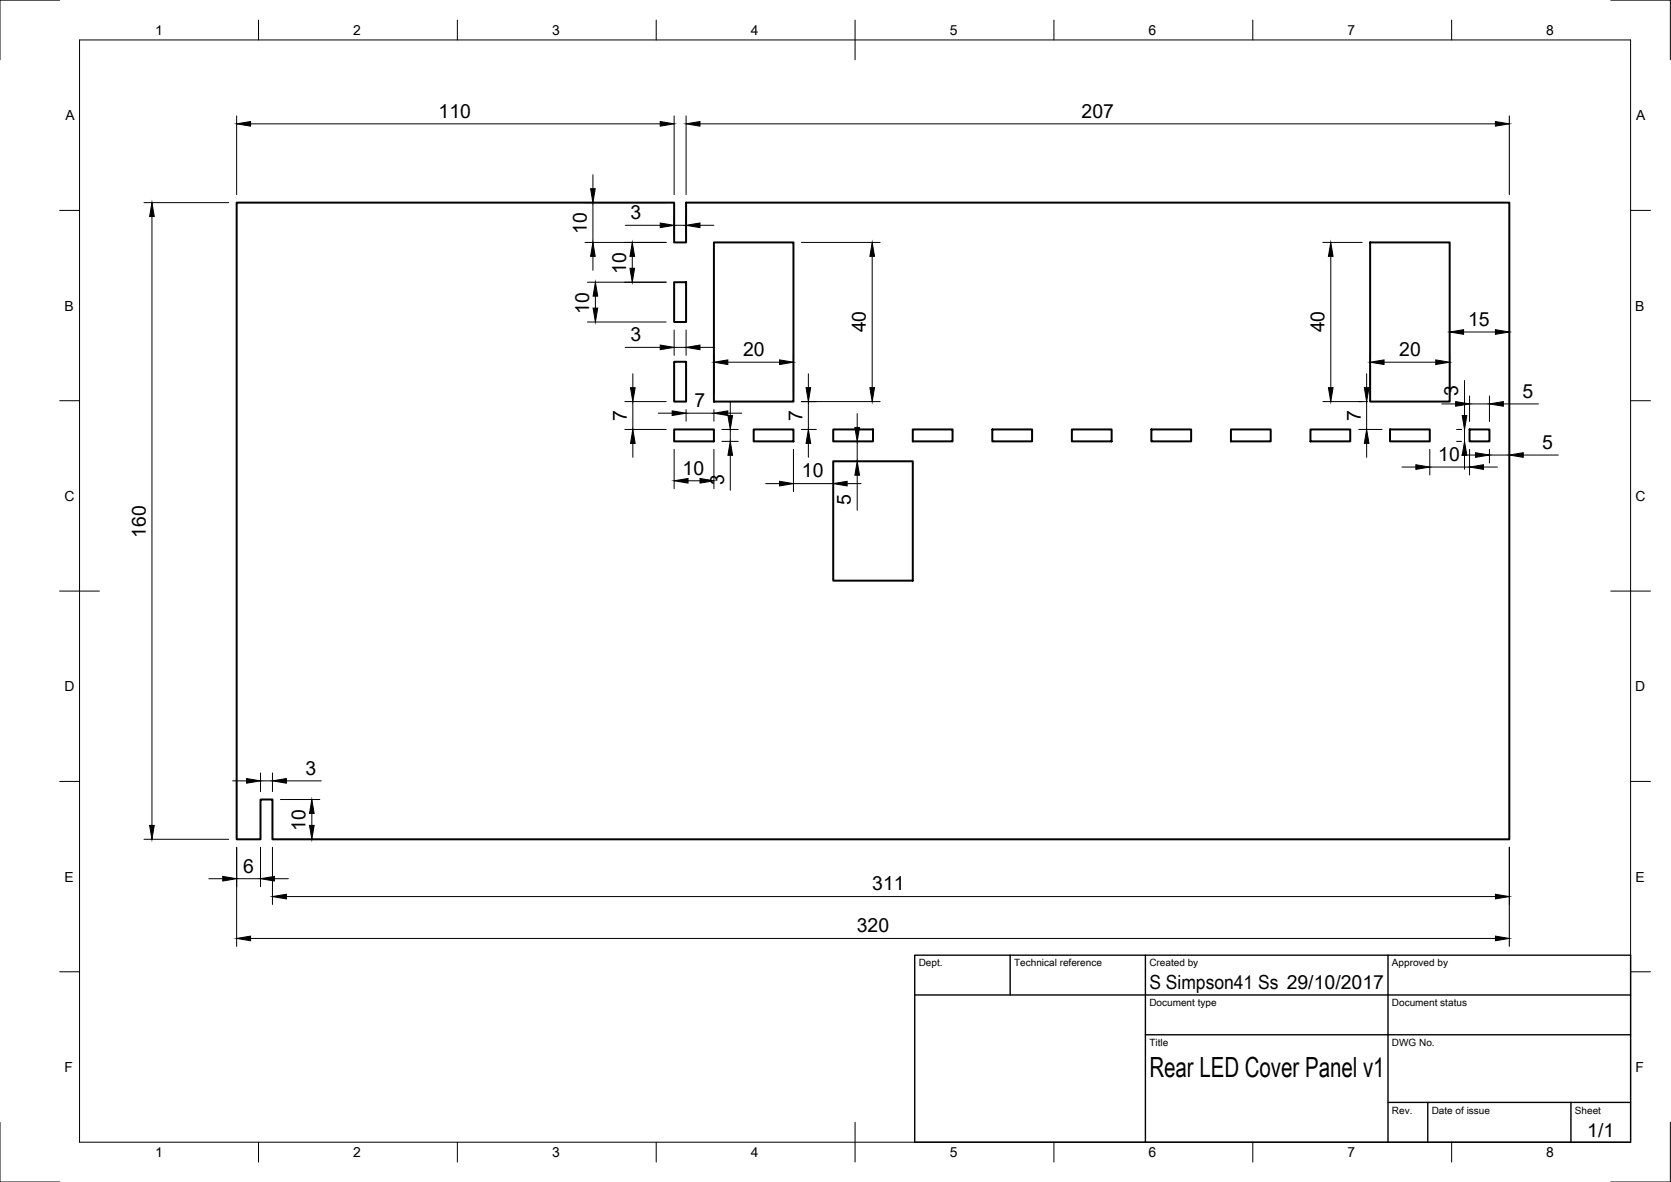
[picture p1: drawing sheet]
<svg xmlns="http://www.w3.org/2000/svg" width="420mm" height="297mm" viewBox="0 0 420 297" stroke-linecap="round" stroke-linejoin="round" font-family="sans-serif">
<!-- layer: Visible -->
<g fill="none" stroke="#000" stroke-width=".5">
<path d="M59.5 50.9h110v10h3v-10h207v160h-311v-10h-3v10h-6zM169.5 70.9h3v10h-3zM179.5 60.9h20v40h-20zM344.5 60.9h20v40h-20zM169.5 90.9h3v10h-3zM169.5 107.9h10v3h-10zM189.5 107.9h10v3h-10zM209.5 107.9h10v3h-10zM209.5 115.9h20v30h-20zM229.5 107.9h10v3h-10zM249.5 107.9h10v3h-10zM269.5 107.9h10v3h-10z"/>
<path d="M289.5 107.9h10v3h-10zM309.5 107.9h10v3h-10zM329.5 107.9h10v3h-10zM349.5 107.9h10v3h-10zM369.5 107.9h5v3h-5z"/>
</g>
<!-- layer: Border -->
<g fill="none" stroke="#000" stroke-width=".25">
<path d="M15 0h-15v15M20 10h390v277h-390zM65 5v5M115 5v5M165 5v5M215 5v10M265 5v5M315 5v5M365 5v5M405 0h15v15M15 52.9h5M410 52.9h5"/>
<path d="M15 100.7h5M410 100.7h5M15 148.5h10M405 148.5h10M15 196.4h5M410 196.4h5M15 244.2h5M410 244.2h5M0 282v15h15M65 287v5M115 287v5M165 287v5"/>
<path d="M215 282v10M265 287v5M315 287v5M365 287v5M420 282v15h-15"/>
</g>
<!-- layer: TitleBlock -->
<path d="M230 240h180v47h-180zM230 250h180M254 240v10M288 240v47M349 240v47M288 260h122M349 277h61M359 277v10M395 277v10" fill="none" stroke="#000" stroke-width=".35"/>
<!-- layer: Dimensions -->
<g fill="none" stroke="#000" stroke-width=".25">
<path d="M59.5 29.1v19.8M63 31.1h103M169.5 29.1v19.8M172.5 29.1v19.8M176 31.1h200M379.5 29.1v19.8M36.2 50.9h21.3M38.2 54.4v153M147.1 50.9h20.4M149.1 43.9v3.5M149.1 50.9v10M157.2 56.6h8.8"/>
<path d="M169.5 54.6v4.3M169.5 56.6h3M172.5 54.6v4.3M176 56.6h3.5M147.1 60.9h20.4M147.7 70.9h19.8M149.1 64.4v3.5M149.7 74.4v3M159 64.4v3M201.5 60.9h19.8M219.3 64.4v33M332.6 60.9h9.9"/>
<path d="M334.6 64.4v33M147.7 80.9h19.8M157.2 87.3h8.8M159.1 93.9v3.5M169.5 82.9v6.4M169.5 87.3h3M172.5 82.9v6.4M176 87.3h3.5M179.5 89v9.9M183 91h13M199.5 89v9.9M203.3 93.9v3.5"/>
<path d="M343.6 93.9v3.5M344.5 89v9.9M348 91h13M364.5 89v9.9M368 83.4h8M368.2 95.6v8.8M369.5 99.5v6.4M374.5 99.5v6.4M157.1 100.9h10.4M157.1 107.9h10.4M159.1 100.9v7M159.1 111.4v3.5"/>
<path d="M165.5 103.8h3.5M169.5 112.9v9.9M172.5 102.9v2.9M172.5 103.8h7M179.5 102.9v2.9M179.5 112.9v9.9M181.5 107.9h4.1M181.5 110.9h4.1M183 103.8h3.5M183.6 100.9v3.5M183.6 107.9v3M183.6 114.4v8.8"/>
<path d="M199.5 112.9v10.6M201.5 100.9h19.8M201.5 107.9h3.8M203.3 100.9v7M203.3 111.4v3.5M215.5 103.9v3.5M215.5 110.9v5M215.5 119.4v8.8M332.6 100.9h11.3M341.6 107.9h5.9M343.6 100.9v7M343.6 111.4v3.5"/>
<path d="M352.5 117.4h3.5M359.5 112.9v6.5M359.5 117.4h10M362.5 101.5h3.5M366.2 107.9h1.3M366.2 110.9h1.3M367.5 114.4h3.5M368.2 107.9v3M368.2 114.4v3.5M369.5 112.9v6.5M369.5 101.5h5M373 117.4h3.5"/>
<path d="M374.5 112.9v3.5M374.5 114.4h5M378 101.5h8.8M383 114.4h8.8M173 120.8h3M192.5 121.5h3.5M199.5 121.5h10M213 121.5h3.5M58.5 196.2h3.5M65.5 194.2v4.7M65.5 196.2h3M68.5 194.2v4.7"/>
<path d="M72 196.2h8.8M36.2 210.9h21.3M59.5 212.9v24.9M65.5 212.9v9.9M68.5 212.9v14.4M70.5 210.9h9.9M70.5 200.9h9.9M78.4 204.4v3M379.5 212.9v24.9M52.5 220.8h3.5M59.5 220.8h6M63 235.8h313"/>
<path d="M69 220.8h3.5M72 225.3h304"/>
</g>
<g fill="#000" stroke="#000" stroke-width=".25">
<path d="M59.5 31.1l3.5-.6v1.2zM166 30.5l3.5 .6-3.5 .6zM172.5 31.1l3.5-.6v1.2zM376 30.5l3.5 .6-3.5 .6zM38.2 50.9l.6 3.5h-1.2zM148.5 47.4h1.2l-.6 3.5zM166 56l3.5 .6-3.5 .6zM172.5 56.6l3.5-.6v1.2zM149.1 60.9l.6 3.5h-1.2zM149.1 77.4h1.2l-.6 3.5zM149.7 70.9l.6 3.5h-1.2zM158.4 67.4h1.2l-.6 3.5z"/>
<path d="M159 60.9l.6 3.5h-1.2zM219.3 60.9l.6 3.5h-1.2zM334.6 60.9l.6 3.5h-1.2zM158.5 97.4h1.2l-.6 3.5zM166 86.7l3.5 .6-3.5 .6zM172.5 87.3l3.5-.6v1.2zM179.5 91l3.5-.6v1.2zM196 90.4l3.5 .6-3.5 .6zM202.7 97.4h1.1l-.5 3.5zM218.7 97.4h1.2l-.6 3.5zM334 97.4h1.2l-.6 3.5zM343 97.4h1.2l-.6 3.5z"/>
<path d="M344.5 91l3.5-.6v1.2zM361 90.4l3.5 .6-3.5 .6zM364.5 83.4l3.5-.6v1.2zM376 82.8l3.5 .6-3.5 .6zM159.1 107.9l.6 3.5h-1.2zM169 103.3l3.5 .5-3.5 .6zM179.5 103.8l3.5-.5v1.1zM183 104.4h1.2l-.6 3.5zM183.6 110.9l.6 3.5h-1.2zM203.3 107.9l.5 3.5h-1.1zM215 107.4h1.1l-.6 3.5zM215.5 115.9l.6 3.5h-1.1z"/>
<path d="M343.6 107.9l.6 3.5h-1.2zM356 116.8l3.5 .6-3.5 .6zM366 100.9l3.5 .6-3.5 .6zM368.2 110.9l.6 3.5h-1.1zM367.7 104.4h1.1l-.6 3.5zM371 113.8l3.5 .6-3.5 .5zM369.5 117.4l3.5-.6v1.2zM374.5 101.5l3.5-.6v1.2zM379.5 114.4l3.5-.6v1.1zM169.5 120.8l3.5-.6v1.2zM176 120.2l3.5 .6-3.5 .6zM196 120.9l3.5 .6-3.5 .6z"/>
<path d="M209.5 121.5l3.5-.6v1.2zM62 195.7l3.5 .5-3.5 .6zM68.5 196.2l3.5-.5v1.1zM37.6 207.4h1.2l-.6 3.5zM78.4 200.9l.6 3.5h-1.2zM77.8 207.4h1.2l-.6 3.5zM56 220.2l3.5 .6-3.5 .6zM59.5 235.8l3.5-.5v1.1zM65.5 220.8l3.5-.6v1.2zM68.5 225.3l3.5-.6v1.2zM376 224.7l3.5 .6-3.5 .6zM376 235.3l3.5 .5-3.5 .6z"/>
</g>
<text font-size="7" x="289" y="270.5">Rear LED Cover Panel v1</text>
<g font-size="4.9">
<text x="110.3" y="29.6">110</text>
<text x="272" y="29.6">207</text>
<text x="147.5" y="58.8" transform="rotate(-90 147.5 58.8)">10</text>
<text x="158.5" y="55.1">3</text>
<text x="157.4" y="68.8" transform="rotate(-90 157.4 68.8)">10</text>
<text x="148.1" y="78.8" transform="rotate(-90 148.1 78.8)">10</text>
<text x="217.7" y="83.6" transform="rotate(-90 217.7 83.6)">40</text>
<text x="333" y="83.6" transform="rotate(-90 333 83.6)">40</text>
<text x="369.1" y="81.9">15</text>
<text x="158.5" y="85.7">3</text>
<text x="186.8" y="89.5">20</text>
<text x="351.8" y="89.5">20</text>
<text x="366.7" y="99.6" transform="rotate(-90 366.7 99.6)">3</text>
<text x="382.8" y="99.9">5</text>
<text x="157.6" y="105.8" transform="rotate(-90 157.6 105.8)">7</text>
<text x="174.6" y="102.3">7</text>
<text x="201.8" y="105.8" transform="rotate(-90 201.8 105.8)">7</text>
<text x="342.1" y="105.8" transform="rotate(-90 342.1 105.8)">7</text>
<text x="387.8" y="112.8">5</text>
<text x="171.6" y="119.3">10</text>
<text x="201.6" y="120">10</text>
<text x="361.6" y="115.8">10</text>
<text x="182.1" y="121.9" transform="rotate(-90 182.1 121.9)">3</text>
<text x="214" y="126.9" transform="rotate(-90 214 126.9)">5</text>
<text x="36.6" y="135.2" transform="rotate(-90 36.6 135.2)">160</text>
<text x="76.8" y="194.7">3</text>
<text x="76.8" y="208.8" transform="rotate(-90 76.8 208.8)">10</text>
<text x="61.2" y="219.3">6</text>
<text x="219.3" y="223.8">311</text>
<text x="215.4" y="234.3">320</text>
<text x="289" y="248.5">S Simpson41 Ss 29/10/2017</text>
<text x="399.1" y="285.6">1/1</text>
</g>
<g font-size="3.5">
<text x="39" y="8.8">1</text>
<text x="88.8" y="8.8">2</text>
<text x="138.8" y="8.8">3</text>
<text x="188.7" y="8.8">4</text>
<text x="238.8" y="8.8">5</text>
<text x="288.7" y="8.8">6</text>
<text x="338.8" y="8.8">7</text>
<text x="388.8" y="8.8">8</text>
<text x="16.4" y="30.2">A</text>
<text x="411.4" y="30.2">A</text>
<text x="16.2" y="78">B</text>
<text x="411.2" y="78">B</text>
<text x="16.2" y="125.9">C</text>
<text x="411.2" y="125.9">C</text>
<text x="16.2" y="173.7">D</text>
<text x="411.2" y="173.7">D</text>
<text x="16.2" y="221.5">E</text>
<text x="411.2" y="221.5">E</text>
<text x="16.2" y="269.4">F</text>
<text x="411.2" y="269.4">F</text>
<text x="39" y="290.8">1</text>
<text x="88.8" y="290.8">2</text>
<text x="138.8" y="290.8">3</text>
<text x="188.7" y="290.8">4</text>
<text x="238.8" y="290.8">5</text>
<text x="288.7" y="290.8">6</text>
<text x="338.8" y="290.8">7</text>
<text x="388.8" y="290.8">8</text>
</g>
<g font-size="2.5">
<text x="231" y="242.8">Dept.</text>
<text x="255" y="242.8">Technical reference</text>
<text x="289" y="242.8">Created by</text>
<text x="350" y="242.8">Approved by</text>
<text x="289" y="252.8">Document type</text>
<text x="350" y="252.8">Document status</text>
<text x="289" y="262.8">Title</text>
<text x="350" y="262.8">DWG No.</text>
<text x="350" y="279.8">Rev.</text>
<text x="360" y="279.8">Date of issue</text>
<text x="396" y="279.8">Sheet</text>
</g>
</svg>
